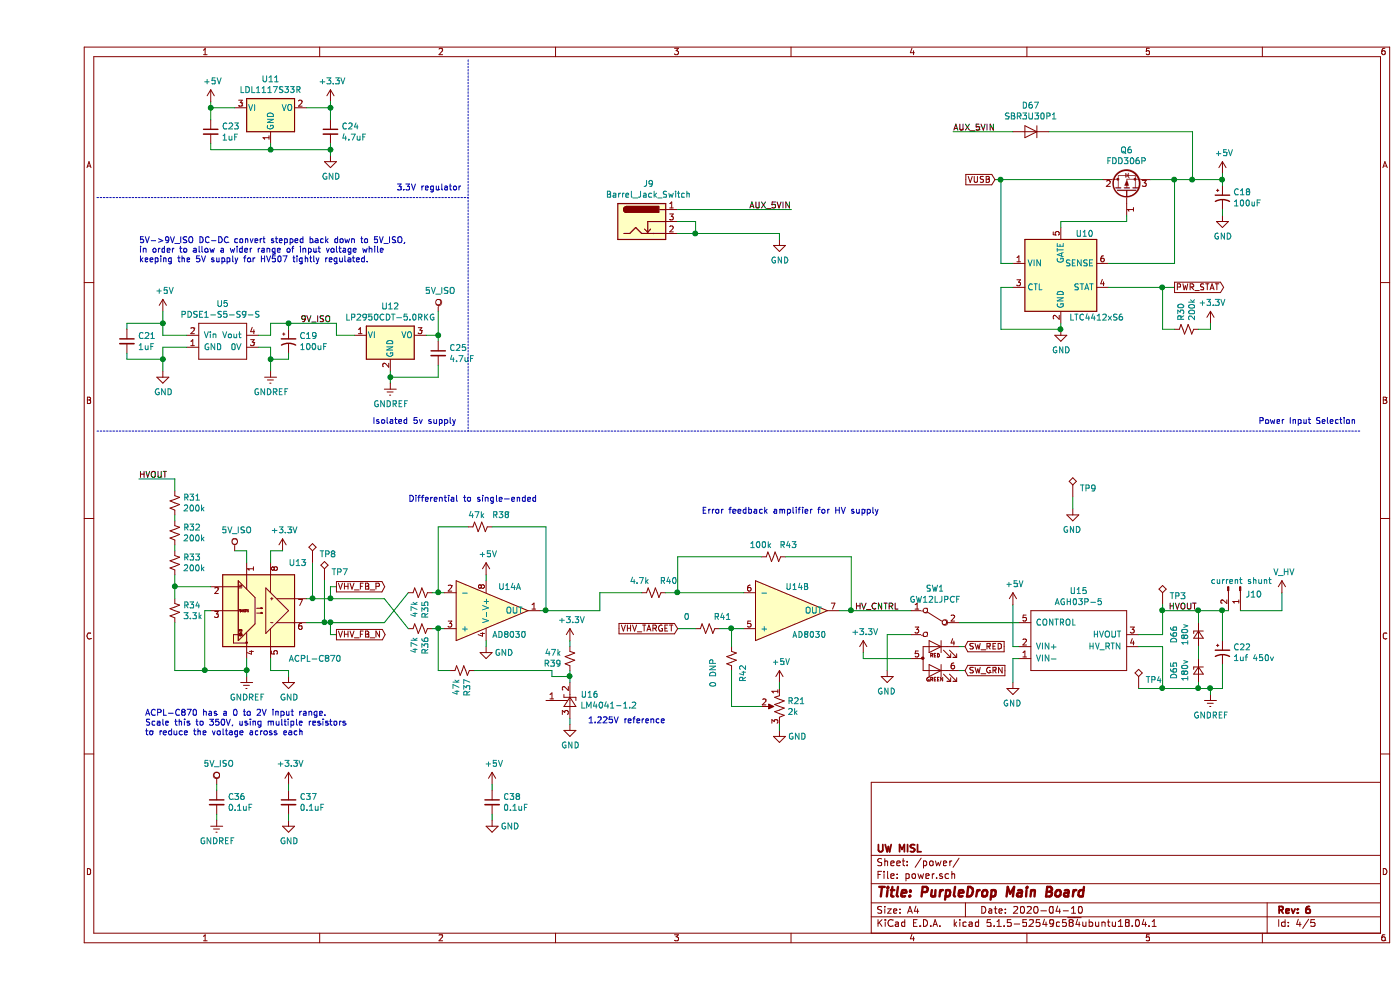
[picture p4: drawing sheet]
EESchema Schematic File Version 4
EELAYER 30 0
EELAYER END
$Descr A4 11693 8268
encoding utf-8
Sheet 4 5
Title "PurpleDrop Main Board"
Date "2020-04-10"
Rev "6"
Comp "UW MISL"
Comment1 ""
Comment2 ""
Comment3 ""
Comment4 ""
$EndDescr
$Comp
L Connector:Barrel_Jack_Switch J9
U 1 1
P 5050 1850
F 0 "J9" H 5107 2167 50  0000 C CNN
F 1 "Barrel_Jack_Switch" H 5107 2076 50  0000 C CNN
F 2 "Connect:BARREL_JACK" H 5100 1810 50  0001 C CNN
F 3 "~" H 5100 1810 50  0001 C CNN
F 4 "PJ-002AH " H 5050 1850 50  0001 C CNN "PN"
F 5 "CP-002AHPJTR-ND" H 5050 1850 50  0001 C CNN "Digikey PN"
	1    5050 1850
	1    0    0    -1  
$EndComp
Wire Wire Line
	5350 1950 5500 1950
Wire Wire Line
	5350 1850 5500 1850
Wire Wire Line
	5500 1850 5500 1950
Connection ~ 5500 1950
Wire Notes Line
	500  1650 3600 1650
Text Notes 3000 1600 0    50   ~ 0
3.3V regulator
$Comp
L Device:CP1_Small C18
U 1 1
P 9900 1650
F 0 "C18" H 9991 1696 50  0000 L CNN
F 1 "100uF" H 9991 1605 50  0000 L CNN
F 2 "Capacitor_SMD:CP_Elec_6.3x5.9" H 9900 1650 50  0001 C CNN
F 3 "~" H 9900 1650 50  0001 C CNN
F 4 "EEE-FT1V101AP" H 9900 1650 50  0001 C CNN "PN"
F 5 "PCE5016CT-ND" H 9900 1650 50  0001 C CNN "Digikey PN"
	1    9900 1650
	1    0    0    -1  
$EndComp
$Comp
L Device:D_Zener_Small D66
U 1 1
P 9700 5300
F 0 "D66" H 9700 5505 50  0000 C CNN
F 1 "180v" H 9700 5414 50  0000 C CNN
F 2 "Diode_SMD:D_SMB" V 9700 5300 50  0001 C CNN
F 3 "~" V 9700 5300 50  0001 C CNN
F 4 "1SMB5955BT3G" H 9700 5300 50  0001 C CNN "PN"
F 5 "1SMB5955BT3GOSCT-ND" H 9700 5300 50  0001 C CNN "Digikey PN"
	1    9700 5300
	0    -1   1    0   
$EndComp
$Comp
L Device:D_Zener_Small D65
U 1 1
P 9700 5600
F 0 "D65" H 9700 5805 50  0000 C CNN
F 1 "180v" H 9700 5714 50  0000 C CNN
F 2 "Diode_SMD:D_SMB" V 9700 5600 50  0001 C CNN
F 3 "~" V 9700 5600 50  0001 C CNN
F 4 "1SMB5955BT3G" H 9700 5600 50  0001 C CNN "PN"
F 5 "1SMB5955BT3GOSCT-ND" H 9700 5600 50  0001 C CNN "Digikey PN"
	1    9700 5600
	0    -1   1    0   
$EndComp
$Comp
L Device:R_POT_US R21
U 1 1
P 6200 5900
F 0 "R21" H 6133 5946 50  0000 R CNN
F 1 "2k" H 6133 5855 50  0000 R CNN
F 2 "Potentiometer_THT:Potentiometer_Bourns_3296W_Vertical" H 6200 5900 50  0001 C CNN
F 3 "~" H 6200 5900 50  0001 C CNN
F 4 "3296W-1-202LF" H 6200 5900 50  0001 C CNN "PN"
F 5 "3296W-202LF-ND" H 6200 5900 50  0001 C CNN "Digikey PN"
	1    6200 5900
	-1   0    0    -1  
$EndComp
Wire Notes Line
	3600 500  3600 3600
Wire Notes Line
	500  3600 11050 3600
$Comp
L Device:CP1_Small C22
U 1 1
P 9900 5450
F 0 "C22" H 9991 5496 50  0000 L CNN
F 1 "1uf 450v" H 9991 5405 50  0000 L CNN
F 2 "Capacitor_SMD:CP_Elec_8x10" H 9900 5450 50  0001 C CNN
F 3 "~" H 9900 5450 50  0001 C CNN
F 4 "UUX2G010MNL1GS " H 9900 5450 50  0001 C CNN "PN"
F 5 "493-9985-1-ND" H 9900 5450 50  0001 C CNN "Digikey PN"
	1    9900 5450
	1    0    0    -1  
$EndComp
Wire Wire Line
	9900 5350 9900 5100
Connection ~ 9900 5100
Wire Wire Line
	9900 5100 9950 5100
Wire Wire Line
	9900 5550 9900 5750
$Comp
L Connector:TestPoint_Alt TP3
U 1 1
P 9400 5050
F 0 "TP3" H 9458 5122 50  0000 L CNN
F 1 "TestPoint_Alt" H 9458 5077 50  0001 L CNN
F 2 "TestPoint:TestPoint_Keystone_5000-5004_Miniature" H 9600 5050 50  0001 C CNN
F 3 "~" H 9600 5050 50  0001 C CNN
	1    9400 5050
	1    0    0    -1  
$EndComp
$Comp
L Connector:Conn_01x02_Male J10
U 1 1
P 10050 4900
F 0 "J10" V 10112 4944 50  0000 L CNN
F 1 "current shunt" V 10000 4650 50  0000 L CNN
F 2 "Connector_PinHeader_2.54mm:PinHeader_1x02_P2.54mm_Vertical" H 10050 4900 50  0001 C CNN
F 3 "~" H 10050 4900 50  0001 C CNN
F 4 "P125-1102A0BS116A1" H 10050 4900 50  0001 C CNN "PN"
	1    10050 4900
	0    1    1    0   
$EndComp
Text Notes 2800 3550 0    50   ~ 0
Isolated 5v supply\n
$Comp
L power:GND #PWR073
U 1 1
P 8150 5700
F 0 "#PWR073" H 8150 5450 50  0001 C CNN
F 1 "GND" H 8155 5527 50  0000 C CNN
F 2 "" H 8150 5700 50  0001 C CNN
F 3 "" H 8150 5700 50  0001 C CNN
	1    8150 5700
	-1   0    0    -1  
$EndComp
$Comp
L power:+5V #PWR074
U 1 1
P 8150 5050
F 0 "#PWR074" H 8150 4900 50  0001 C CNN
F 1 "+5V" H 8165 5223 50  0000 C CNN
F 2 "" H 8150 5050 50  0001 C CNN
F 3 "" H 8150 5050 50  0001 C CNN
	1    8150 5050
	1    0    0    -1  
$EndComp
$Comp
L Isolator_Analog:ACPL-C870 U13
U 1 1
P 1850 5100
F 0 "U13" H 2100 5500 50  0000 L CNN
F 1 "ACPL-C870" H 2100 4700 50  0000 L CNN
F 2 "Package_SO:SSO-8_6.8x5.9mm_P1.27mm_Clearance8mm" H 2000 4750 50  0001 L CIN
F 3 "www.avagotech.com/docs/AV02-3563EN" H 1895 5105 50  0001 L CNN
F 4 "516-2578-5-ND" H 1850 5100 50  0001 C CNN "Digikey PN"
F 5 "ACPL-C870-000E" H 1850 5100 50  0001 C CNN "PN"
	1    1850 5100
	1    0    0    -1  
$EndComp
Wire Wire Line
	1450 5100 1400 5100
Wire Wire Line
	1400 5100 1400 5600
Wire Wire Line
	1400 5600 1750 5600
Wire Wire Line
	1750 5600 1750 5500
$Comp
L power:GNDREF #PWR036
U 1 1
P 1750 5650
F 0 "#PWR036" H 1750 5400 50  0001 C CNN
F 1 "GNDREF" H 1755 5477 50  0000 C CNN
F 2 "" H 1750 5650 50  0001 C CNN
F 3 "" H 1750 5650 50  0001 C CNN
	1    1750 5650
	1    0    0    -1  
$EndComp
Wire Wire Line
	1750 5650 1750 5600
Connection ~ 1750 5600
Wire Wire Line
	1950 5500 1950 5600
Wire Wire Line
	1950 5600 2100 5600
Wire Wire Line
	2100 5600 2100 5650
$Comp
L power:GND #PWR038
U 1 1
P 2100 5650
F 0 "#PWR038" H 2100 5400 50  0001 C CNN
F 1 "GND" H 2105 5477 50  0000 C CNN
F 2 "" H 2100 5650 50  0001 C CNN
F 3 "" H 2100 5650 50  0001 C CNN
	1    2100 5650
	1    0    0    -1  
$EndComp
$Comp
L Device:R_Small_US R33
U 1 1
P 1150 4700
F 0 "R33" H 1218 4746 50  0000 L CNN
F 1 "200k" H 1218 4655 50  0000 L CNN
F 2 "Resistor_SMD:R_0603_1608Metric" H 1150 4700 50  0001 C CNN
F 3 "~" H 1150 4700 50  0001 C CNN
F 4 "RES 200K OHM 0.1% 1/10W 0603 " H 1150 4700 50  0001 C CNN "Description"
F 5 "TNP200KAACT-ND " H 1150 4700 50  0001 C CNN "Digikey PN"
F 6 "TNPW0603200KBEEA" H 1150 4700 50  0001 C CNN "PN"
F 7 "RES 200K OHM 0.1% 1/10W 0603 " H 1150 4700 50  0001 C CNN "Part Description"
	1    1150 4700
	1    0    0    -1  
$EndComp
$Comp
L Device:R_Small_US R34
U 1 1
P 1150 5100
F 0 "R34" H 1218 5146 50  0000 L CNN
F 1 "3.3k" H 1218 5055 50  0000 L CNN
F 2 "Resistor_SMD:R_0603_1608Metric" H 1150 5100 50  0001 C CNN
F 3 "~" H 1150 5100 50  0001 C CNN
F 4 "RES SMD 3.3K OHM 0.1% 1/5W 0603" H 1150 5100 50  0001 C CNN "Description"
F 5 "P20029CT-ND " H 1150 5100 50  0001 C CNN "Digikey PN"
F 6 "ERJ-PB3B3301V" H 1150 5100 50  0001 C CNN "PN"
F 7 "RES SMD 3.3K OHM 0.1% 1/5W 0603" H 1150 5100 50  0001 C CNN "Part Description"
	1    1150 5100
	1    0    0    -1  
$EndComp
Wire Wire Line
	1150 4800 1150 4900
Wire Wire Line
	1150 4900 1450 4900
Wire Wire Line
	1150 5000 1150 4900
Connection ~ 1150 4900
Wire Wire Line
	1150 5200 1150 5600
Wire Wire Line
	1150 5600 1400 5600
Connection ~ 1400 5600
$Comp
L PurpleDrop:5V_ISO #PWR035
U 1 1
P 1650 4600
F 0 "#PWR035" H 1650 4450 50  0001 C CNN
F 1 "5V_ISO" H 1667 4773 50  0000 C CNN
F 2 "" H 1650 4600 50  0001 C CNN
F 3 "" H 1650 4600 50  0001 C CNN
	1    1650 4600
	1    0    0    -1  
$EndComp
Wire Wire Line
	1750 4600 1750 4700
Wire Wire Line
	1650 4600 1750 4600
$Comp
L power:+3.3V #PWR037
U 1 1
P 2050 4600
F 0 "#PWR037" H 2050 4450 50  0001 C CNN
F 1 "+3.3V" H 2065 4773 50  0000 C CNN
F 2 "" H 2050 4600 50  0001 C CNN
F 3 "" H 2050 4600 50  0001 C CNN
	1    2050 4600
	1    0    0    -1  
$EndComp
Wire Wire Line
	2050 4600 1950 4600
Wire Wire Line
	1950 4600 1950 4700
$Comp
L Device:CP1_Small C19
U 1 1
P 2100 2850
F 0 "C19" H 2191 2896 50  0000 L CNN
F 1 "100uF" H 2191 2805 50  0000 L CNN
F 2 "Capacitor_SMD:CP_Elec_6.3x5.9" H 2100 2850 50  0001 C CNN
F 3 "~" H 2100 2850 50  0001 C CNN
F 4 "EEE-FT1V101AP" H 2100 2850 50  0001 C CNN "PN"
F 5 "PCE5016CT-ND" H 2100 2850 50  0001 C CNN "Digikey PN"
	1    2100 2850
	1    0    0    -1  
$EndComp
$Comp
L power:GND #PWR023
U 1 1
P 1050 3100
F 0 "#PWR023" H 1050 2850 50  0001 C CNN
F 1 "GND" H 1055 2927 50  0000 C CNN
F 2 "" H 1050 3100 50  0001 C CNN
F 3 "" H 1050 3100 50  0001 C CNN
	1    1050 3100
	1    0    0    -1  
$EndComp
$Comp
L power:GNDREF #PWR026
U 1 1
P 1950 3100
F 0 "#PWR026" H 1950 2850 50  0001 C CNN
F 1 "GNDREF" H 1955 2927 50  0000 C CNN
F 2 "" H 1950 3100 50  0001 C CNN
F 3 "" H 1950 3100 50  0001 C CNN
	1    1950 3100
	1    0    0    -1  
$EndComp
$Comp
L power:+5V #PWR022
U 1 1
P 1050 2600
F 0 "#PWR022" H 1050 2450 50  0001 C CNN
F 1 "+5V" H 1065 2773 50  0000 C CNN
F 2 "" H 1050 2600 50  0001 C CNN
F 3 "" H 1050 2600 50  0001 C CNN
	1    1050 2600
	1    0    0    -1  
$EndComp
$Comp
L PurpleDrop:5V_ISO #PWR033
U 1 1
P 3350 2600
F 0 "#PWR033" H 3350 2450 50  0001 C CNN
F 1 "5V_ISO" H 3367 2773 50  0000 C CNN
F 2 "" H 3350 2600 50  0001 C CNN
F 3 "" H 3350 2600 50  0001 C CNN
	1    3350 2600
	1    0    0    -1  
$EndComp
Wire Wire Line
	1950 2900 1950 3000
Wire Wire Line
	2100 2750 2100 2700
Wire Wire Line
	2100 2700 1950 2700
Wire Wire Line
	1950 2700 1950 2800
Wire Wire Line
	2100 2950 2100 3000
Wire Wire Line
	2100 3000 1950 3000
Connection ~ 1950 3000
Wire Wire Line
	1950 3000 1950 3100
Wire Wire Line
	1050 2800 1050 2700
Wire Wire Line
	1050 2900 1050 3000
$Comp
L Device:C_Small C21
U 1 1
P 750 2850
F 0 "C21" H 842 2896 50  0000 L CNN
F 1 "1uF" H 842 2805 50  0000 L CNN
F 2 "Capacitor_SMD:C_0603_1608Metric" H 750 2850 50  0001 C CNN
F 3 "~" H 750 2850 50  0001 C CNN
F 4 "16V" H 750 2850 50  0001 C CNN "Description"
F 5 "CL10B105MO8NNWC" H 750 2850 50  0001 C CNN "PN"
F 6 "1276-6524-2-ND" H 750 2850 50  0001 C CNN "Digikey PN"
F 7 "16V" H 750 2850 50  0001 C CNN "Part Description"
	1    750  2850
	1    0    0    -1  
$EndComp
Wire Wire Line
	750  2750 750  2700
Wire Wire Line
	750  2700 1050 2700
Connection ~ 1050 2700
Wire Wire Line
	1050 2700 1050 2600
Wire Wire Line
	750  2950 750  3000
Wire Wire Line
	750  3000 1050 3000
Connection ~ 1050 3000
Wire Wire Line
	1050 3000 1050 3100
$Comp
L PurpleDrop:PDSE1-S U5
U 1 1
P 1550 2850
F 0 "U5" H 1550 3165 50  0000 C CNN
F 1 "PDSE1-S5-S9-S " H 1550 3074 50  0000 C CNN
F 2 "PD_footprint:PDSE1-S" H 1550 2850 50  0001 C CNN
F 3 "" H 1550 2850 50  0001 C CNN
F 4 "PDSE1-S5-S9-S " H 1550 2850 50  0001 C CNN "PN"
F 5 " 102-6292-ND " H 1550 2850 50  0001 C CNN "Digikey PN"
	1    1550 2850
	1    0    0    -1  
$EndComp
Wire Wire Line
	1050 2800 1250 2800
Wire Wire Line
	1050 2900 1250 2900
$Comp
L Regulator_Linear:LP2950-5.0_TO252 U12
U 1 1
P 2950 2800
F 0 "U12" H 2950 3042 50  0000 C CNN
F 1 "LP2950CDT-5.0RKG" H 2950 2951 50  0000 C CNN
F 2 "Package_TO_SOT_SMD:TO-252-2" H 2950 3025 50  0001 C CIN
F 3 "http://www.ti.com/lit/ds/symlink/lp2950-n.pdf" H 2950 2750 50  0001 C CNN
F 4 "LP2950CDT-5.0RKGOSCT-ND " H 2950 2800 50  0001 C CNN "Digikey PN"
F 5 "LP2950CDT-5.0RKG" H 2950 2800 50  0001 C CNN "PN"
	1    2950 2800
	1    0    0    -1  
$EndComp
Wire Wire Line
	1950 2800 1850 2800
Wire Wire Line
	1850 2900 1950 2900
Wire Wire Line
	2650 2800 2500 2800
Wire Wire Line
	2500 2800 2500 2700
Wire Wire Line
	2500 2700 2100 2700
Connection ~ 2100 2700
$Comp
L power:GNDREF #PWR030
U 1 1
P 2950 3200
F 0 "#PWR030" H 2950 2950 50  0001 C CNN
F 1 "GNDREF" H 2955 3027 50  0000 C CNN
F 2 "" H 2950 3200 50  0001 C CNN
F 3 "" H 2950 3200 50  0001 C CNN
	1    2950 3200
	1    0    0    -1  
$EndComp
Wire Wire Line
	3350 2600 3350 2800
Wire Wire Line
	3350 2800 3250 2800
$Comp
L Device:C_Small C25
U 1 1
P 3350 2950
F 0 "C25" H 3442 2996 50  0000 L CNN
F 1 "4.7uF" H 3442 2905 50  0000 L CNN
F 2 "Capacitor_SMD:C_0603_1608Metric" H 3350 2950 50  0001 C CNN
F 3 "~" H 3350 2950 50  0001 C CNN
F 4 "GRM188R61C475KAAJD" H 3350 2950 50  0001 C CNN "PN"
F 5 "16V" H 3350 2950 50  0001 C CNN "Voltage Rating"
F 6 "16V" H 3350 2950 50  0001 C CNN "Description"
F 7 "490-10481-1-ND " H 3350 2950 50  0001 C CNN "Digikey PN"
	1    3350 2950
	1    0    0    -1  
$EndComp
Wire Wire Line
	2950 3100 2950 3150
Wire Wire Line
	2950 3150 3350 3150
Wire Wire Line
	3350 3150 3350 3050
Connection ~ 2950 3150
Wire Wire Line
	2950 3150 2950 3200
Wire Wire Line
	3350 2850 3350 2800
Connection ~ 3350 2800
$Comp
L PurpleDrop:AD8030_MULTIUNIT U14
U 1 1
P 3750 5100
F 0 "U14" H 3850 5300 50  0000 L CNN
F 1 "AD8030" H 3800 4900 50  0000 L CNN
F 2 "Package_SO:SOIC-8_3.9x4.9mm_P1.27mm" H 3750 5100 50  0001 C CNN
F 3 "" H 3750 5100 50  0001 C CNN
F 4 "AD8030ARZ" H 3750 5100 50  0001 C CNN "PN"
F 5 "AD8030ARZ-ND " H 3750 5100 50  0001 C CNN "Digikey PN"
	1    3750 5100
	1    0    0    -1  
$EndComp
$Comp
L PurpleDrop:AD8030_MULTIUNIT U14
U 2 1
P 6250 5100
F 0 "U14" H 6350 5300 50  0000 C CNN
F 1 "AD8030" H 6450 4900 50  0000 C CNN
F 2 "Package_SO:SOIC-8_3.9x4.9mm_P1.27mm" H 6250 5100 50  0001 C CNN
F 3 "" H 6250 5100 50  0001 C CNN
F 4 "AD8030ARZ" H 6250 5100 50  0001 C CNN "PN"
F 5 "AD8030ARZ-ND " H 6250 5100 50  0001 C CNN "Digikey PN"
	2    6250 5100
	1    0    0    -1  
$EndComp
$Comp
L Device:R_Small_US R35
U 1 1
P 3200 4950
F 0 "R35" H 3268 4996 50  0000 L CNN
F 1 "47k" H 3268 4905 50  0000 L CNN
F 2 "Resistor_SMD:R_0603_1608Metric" H 3200 4950 50  0001 C CNN
F 3 "~" H 3200 4950 50  0001 C CNN
F 4 "RES SMD 47K OHM 0.1% 1/10W 0603 " H 3200 4950 50  0001 C CNN "Description"
F 5 "P47KDBCT-ND " H 3200 4950 50  0001 C CNN "Digikey PN"
F 6 "ERA-3AEB473V" H 3200 4950 50  0001 C CNN "PN"
F 7 "RES SMD 47K OHM 0.1% 1/10W 0603 " H 3200 4950 50  0001 C CNN "Part Description"
	1    3200 4950
	0    1    1    0   
$EndComp
$Comp
L Device:R_Small_US R36
U 1 1
P 3200 5250
F 0 "R36" H 3268 5296 50  0000 L CNN
F 1 "47k" H 3268 5205 50  0000 L CNN
F 2 "Resistor_SMD:R_0603_1608Metric" H 3200 5250 50  0001 C CNN
F 3 "~" H 3200 5250 50  0001 C CNN
F 4 "RES SMD 47K OHM 0.1% 1/10W 0603 " H 3200 5250 50  0001 C CNN "Description"
F 5 "P47KDBCT-ND " H 3200 5250 50  0001 C CNN "Digikey PN"
F 6 "ERA-3AEB473V" H 3200 5250 50  0001 C CNN "PN"
F 7 "RES SMD 47K OHM 0.1% 1/10W 0603 " H 3200 5250 50  0001 C CNN "Part Description"
	1    3200 5250
	0    1    1    0   
$EndComp
$Comp
L Device:R_Small_US R39
U 1 1
P 4450 5500
F 0 "R39" H 4518 5546 50  0000 L CNN
F 1 "47k" H 4518 5455 50  0000 L CNN
F 2 "Resistor_SMD:R_0603_1608Metric" H 4450 5500 50  0001 C CNN
F 3 "~" H 4450 5500 50  0001 C CNN
F 4 "RES SMD 47K OHM 0.1% 1/10W 0603 " H 4450 5500 50  0001 C CNN "Description"
F 5 "P47KDBCT-ND " H 4450 5500 50  0001 C CNN "Digikey PN"
F 6 "ERA-3AEB473V" H 4450 5500 50  0001 C CNN "PN"
F 7 "RES SMD 47K OHM 0.1% 1/10W 0603 " H 4450 5500 50  0001 C CNN "Part Description"
	1    4450 5500
	-1   0    0    1   
$EndComp
$Comp
L Device:R_Small_US R37
U 1 1
P 3550 5600
F 0 "R37" H 3618 5646 50  0000 L CNN
F 1 "47k" H 3618 5555 50  0000 L CNN
F 2 "Resistor_SMD:R_0603_1608Metric" H 3550 5600 50  0001 C CNN
F 3 "~" H 3550 5600 50  0001 C CNN
F 4 "RES SMD 47K OHM 0.1% 1/10W 0603 " H 3550 5600 50  0001 C CNN "Description"
F 5 "P47KDBCT-ND " H 3550 5600 50  0001 C CNN "Digikey PN"
F 6 "ERA-3AEB473V" H 3550 5600 50  0001 C CNN "PN"
F 7 "RES SMD 47K OHM 0.1% 1/10W 0603 " H 3550 5600 50  0001 C CNN "Part Description"
	1    3550 5600
	0    1    1    0   
$EndComp
$Comp
L Device:R_Small_US R38
U 1 1
P 3700 4400
F 0 "R38" V 3600 4500 50  0000 L CNN
F 1 "47k" V 3600 4300 50  0000 L CNN
F 2 "Resistor_SMD:R_0603_1608Metric" H 3700 4400 50  0001 C CNN
F 3 "~" H 3700 4400 50  0001 C CNN
F 4 "RES SMD 47K OHM 0.1% 1/10W 0603 " H 3700 4400 50  0001 C CNN "Description"
F 5 "P47KDBCT-ND " H 3700 4400 50  0001 C CNN "Digikey PN"
F 6 "ERA-3AEB473V" H 3700 4400 50  0001 C CNN "PN"
F 7 "RES SMD 47K OHM 0.1% 1/10W 0603 " H 3700 4400 50  0001 C CNN "Part Description"
	1    3700 4400
	0    1    1    0   
$EndComp
$Comp
L Device:R_Small_US R40
U 1 1
P 5150 4950
F 0 "R40" V 5050 5000 50  0000 L CNN
F 1 "4.7k" V 5050 4750 50  0000 L CNN
F 2 "Resistor_SMD:R_0603_1608Metric" H 5150 4950 50  0001 C CNN
F 3 "~" H 5150 4950 50  0001 C CNN
F 4 "RES SMD 4.7K OHM 0.1% 1/10W 0603" H 5150 4950 50  0001 C CNN "Description"
F 5 "P4.7KDBCT-ND " H 5150 4950 50  0001 C CNN "Digikey PN"
F 6 "ERA-3AEB472V" H 5150 4950 50  0001 C CNN "PN"
F 7 "RES SMD 4.7K OHM 0.1% 1/10W 0603" H 5150 4950 50  0001 C CNN "Part Description"
	1    5150 4950
	0    1    1    0   
$EndComp
$Comp
L Device:R_Small_US R43
U 1 1
P 6150 4650
F 0 "R43" V 6050 4700 50  0000 L CNN
F 1 "100k" V 6050 4450 50  0000 L CNN
F 2 "Resistor_SMD:R_0603_1608Metric" H 6150 4650 50  0001 C CNN
F 3 "~" H 6150 4650 50  0001 C CNN
F 4 "RES SMD 100K OHM 1% 1/5W 0603" H 6150 4650 50  0001 C CNN "Description"
F 5 "P16019CT-ND " H 6150 4650 50  0001 C CNN "Digikey PN"
F 6 "ERJ-P03F1003V" H 6150 4650 50  0001 C CNN "PN"
F 7 "RES SMD 100K OHM 1% 1/5W 0603" H 6150 4650 50  0001 C CNN "Part Description"
	1    6150 4650
	0    1    1    0   
$EndComp
Text GLabel 5350 5250 0    50   Input ~ 0
VHV_TARGET
$Comp
L power:+5V #PWR039
U 1 1
P 3750 4800
F 0 "#PWR039" H 3750 4650 50  0001 C CNN
F 1 "+5V" H 3765 4973 50  0000 C CNN
F 2 "" H 3750 4800 50  0001 C CNN
F 3 "" H 3750 4800 50  0001 C CNN
	1    3750 4800
	1    0    0    -1  
$EndComp
Wire Wire Line
	2900 5200 3100 4950
Wire Wire Line
	2900 5000 3100 5250
Wire Wire Line
	3300 4950 3350 4950
Wire Wire Line
	3350 4950 3350 4400
Wire Wire Line
	3350 4400 3600 4400
Connection ~ 3350 4950
Wire Wire Line
	3350 4950 3400 4950
Wire Wire Line
	3800 4400 4250 4400
Wire Wire Line
	4250 4400 4250 5100
Wire Wire Line
	4250 5100 4200 5100
$Comp
L power:GND #PWR040
U 1 1
P 3750 5400
F 0 "#PWR040" H 3750 5150 50  0001 C CNN
F 1 "GND" H 3900 5350 50  0000 C CNN
F 2 "" H 3750 5400 50  0001 C CNN
F 3 "" H 3750 5400 50  0001 C CNN
	1    3750 5400
	1    0    0    -1  
$EndComp
Wire Wire Line
	3750 5400 3750 5350
Wire Wire Line
	3300 5250 3350 5250
Connection ~ 3350 5250
Wire Wire Line
	3350 5250 3400 5250
$Comp
L power:GND #PWR067
U 1 1
P 4450 6050
F 0 "#PWR067" H 4450 5800 50  0001 C CNN
F 1 "GND" H 4455 5877 50  0000 C CNN
F 2 "" H 4450 6050 50  0001 C CNN
F 3 "" H 4450 6050 50  0001 C CNN
	1    4450 6050
	1    0    0    -1  
$EndComp
$Comp
L power:+3.3V #PWR065
U 1 1
P 4450 5350
F 0 "#PWR065" H 4450 5200 50  0001 C CNN
F 1 "+3.3V" H 4465 5523 50  0000 C CNN
F 2 "" H 4450 5350 50  0001 C CNN
F 3 "" H 4450 5350 50  0001 C CNN
	1    4450 5350
	1    0    0    -1  
$EndComp
Wire Wire Line
	4250 5100 4700 5100
Wire Wire Line
	4700 5100 4700 4950
Wire Wire Line
	4700 4950 5050 4950
Connection ~ 4250 5100
Wire Wire Line
	5250 4950 5350 4950
Wire Wire Line
	5350 5250 5500 5250
Wire Wire Line
	5350 4950 5350 4650
Connection ~ 5350 4950
Wire Wire Line
	6250 4650 6800 4650
Wire Wire Line
	6800 4650 6800 5100
Wire Wire Line
	6800 5100 6700 5100
Connection ~ 6800 5100
Text Label 7200 5100 2    50   ~ 0
HV_CNTRL
Wire Wire Line
	8150 5050 8150 5400
Wire Wire Line
	8150 5400 8200 5400
$Comp
L power:GNDREF #PWR068
U 1 1
P 9800 5800
F 0 "#PWR068" H 9800 5550 50  0001 C CNN
F 1 "GNDREF" H 9805 5627 50  0000 C CNN
F 2 "" H 9800 5800 50  0001 C CNN
F 3 "" H 9800 5800 50  0001 C CNN
	1    9800 5800
	1    0    0    -1  
$EndComp
Wire Wire Line
	9200 5300 9400 5300
Wire Wire Line
	9400 5300 9400 5100
Wire Wire Line
	9400 5100 9700 5100
Wire Wire Line
	9700 5200 9700 5100
Connection ~ 9700 5100
Wire Wire Line
	9700 5100 9900 5100
Wire Wire Line
	9400 5400 9400 5750
Wire Wire Line
	9400 5750 9700 5750
Wire Wire Line
	9700 5700 9700 5750
Connection ~ 9700 5750
Wire Wire Line
	9700 5750 9800 5750
Wire Wire Line
	9800 5750 9900 5750
Connection ~ 9800 5750
Wire Wire Line
	9800 5750 9800 5800
$Comp
L PurpleDrop:V_HV #PWR069
U 1 1
P 10400 4950
F 0 "#PWR069" H 10400 4800 50  0001 C CNN
F 1 "V_HV" H 10415 5123 50  0000 C CNN
F 2 "" H 10400 4950 50  0001 C CNN
F 3 "" H 10400 4950 50  0001 C CNN
	1    10400 4950
	1    0    0    -1  
$EndComp
Wire Wire Line
	9700 5400 9700 5500
Wire Wire Line
	9200 5400 9400 5400
$Comp
L Reference_Voltage:LM4041LP-ADJ U16
U 1 1
P 4450 5850
F 0 "U16" V 4496 5762 50  0000 R CNN
F 1 "LM4041-1.2" V 4405 5762 50  0000 R CNN
F 2 "Package_TO_SOT_SMD:SOT-23" H 4450 5650 50  0001 C CIN
F 3 "http://www.ti.com/lit/ds/symlink/lm4041-n.pdf" H 4550 6000 50  0001 C CIN
F 4 "LM4041EEM3-1.2" V 4450 5850 50  0001 C CNN "PN"
F 5 "LM4041EEM3-1.2/NOPBCT-ND " H 4450 5850 50  0001 C CNN "Digikey PN"
	1    4450 5850
	0    -1   -1   0   
$EndComp
Wire Wire Line
	3350 5600 3450 5600
Wire Wire Line
	3350 5250 3350 5600
Wire Wire Line
	3650 5600 4300 5600
Wire Wire Line
	4300 5600 4300 5650
Wire Wire Line
	4300 5650 4450 5650
Wire Wire Line
	4450 5650 4450 5600
Wire Wire Line
	4450 5650 4450 5700
Connection ~ 4450 5650
Wire Wire Line
	4450 5400 4450 5350
Wire Wire Line
	4450 6000 4450 6050
Text Notes 4600 6050 0    50   ~ 0
1.225V reference\n
$Comp
L Device:R_Small_US R41
U 1 1
P 5600 5250
F 0 "R41" V 5500 5300 50  0000 L CNN
F 1 "0" V 5500 5050 50  0000 L CNN
F 2 "Resistor_SMD:R_0603_1608Metric" H 5600 5250 50  0001 C CNN
F 3 "~" H 5600 5250 50  0001 C CNN
F 4 "RC0603JR-070RL" H 5600 5250 50  0001 C CNN "PN"
F 5 "311-0.0GRCT-ND" H 5600 5250 50  0001 C CNN "Digikey PN"
	1    5600 5250
	0    1    1    0   
$EndComp
$Comp
L power:+5V #PWR070
U 1 1
P 6200 5700
F 0 "#PWR070" H 6200 5550 50  0001 C CNN
F 1 "+5V" H 6215 5873 50  0000 C CNN
F 2 "" H 6200 5700 50  0001 C CNN
F 3 "" H 6200 5700 50  0001 C CNN
	1    6200 5700
	1    0    0    -1  
$EndComp
$Comp
L power:GND #PWR071
U 1 1
P 6200 6100
F 0 "#PWR071" H 6200 5850 50  0001 C CNN
F 1 "GND" H 6350 6050 50  0000 C CNN
F 2 "" H 6200 6100 50  0001 C CNN
F 3 "" H 6200 6100 50  0001 C CNN
	1    6200 6100
	1    0    0    -1  
$EndComp
$Comp
L Device:R_Small_US R42
U 1 1
P 5800 5500
F 0 "R42" V 5700 5550 50  0000 L CNN
F 1 "0 DNP" V 5950 5500 50  0000 L CNN
F 2 "Resistor_SMD:R_0603_1608Metric" H 5800 5500 50  0001 C CNN
F 3 "~" H 5800 5500 50  0001 C CNN
	1    5800 5500
	-1   0    0    1   
$EndComp
Wire Wire Line
	5800 5600 5800 5900
Wire Wire Line
	5800 5900 6050 5900
Wire Wire Line
	5800 5400 5800 5250
Wire Wire Line
	5800 5250 5900 5250
Wire Wire Line
	5800 5250 5700 5250
Connection ~ 5800 5250
Wire Wire Line
	5350 4950 5900 4950
Wire Wire Line
	5350 4650 6050 4650
Wire Wire Line
	6200 5750 6200 5700
Wire Wire Line
	6200 6050 6200 6100
Text GLabel 2500 4900 2    50   Output ~ 0
VHV_FB_P
Text GLabel 2500 5300 2    50   Output ~ 0
VHV_FB_N
Wire Wire Line
	2250 5200 2400 5200
Wire Wire Line
	2250 5000 2300 5000
Wire Wire Line
	2500 4900 2450 4900
Wire Wire Line
	2450 4900 2450 5000
Connection ~ 2450 5000
Wire Wire Line
	2450 5000 2900 5000
Wire Wire Line
	2500 5300 2450 5300
Wire Wire Line
	2450 5300 2450 5200
Connection ~ 2450 5200
Wire Wire Line
	2450 5200 2900 5200
$Comp
L Device:R_Small_US R31
U 1 1
P 1150 4200
F 0 "R31" H 1218 4246 50  0000 L CNN
F 1 "200k" H 1218 4155 50  0000 L CNN
F 2 "Resistor_SMD:R_0603_1608Metric" H 1150 4200 50  0001 C CNN
F 3 "~" H 1150 4200 50  0001 C CNN
F 4 "RES 200K OHM 0.1% 1/10W 0603 " H 1150 4200 50  0001 C CNN "Description"
F 5 "TNP200KAACT-ND " H 1150 4200 50  0001 C CNN "Digikey PN"
F 6 "TNPW0603200KBEEA" H 1150 4200 50  0001 C CNN "PN"
F 7 "RES 200K OHM 0.1% 1/10W 0603 " H 1150 4200 50  0001 C CNN "Part Description"
	1    1150 4200
	1    0    0    -1  
$EndComp
Wire Wire Line
	1150 4100 1150 4000
Wire Wire Line
	1150 4600 1150 4550
Wire Wire Line
	1150 4350 1150 4300
$Comp
L Device:R_Small_US R32
U 1 1
P 1150 4450
F 0 "R32" H 1218 4496 50  0000 L CNN
F 1 "200k" H 1218 4405 50  0000 L CNN
F 2 "Resistor_SMD:R_0603_1608Metric" H 1150 4450 50  0001 C CNN
F 3 "~" H 1150 4450 50  0001 C CNN
F 4 "RES 200K OHM 0.1% 1/10W 0603 " H 1150 4450 50  0001 C CNN "Description"
F 5 "TNP200KAACT-ND " H 1150 4450 50  0001 C CNN "Digikey PN"
F 6 "TNPW0603200KBEEA" H 1150 4450 50  0001 C CNN "PN"
F 7 "RES 200K OHM 0.1% 1/10W 0603 " H 1150 4450 50  0001 C CNN "Part Description"
	1    1150 4450
	1    0    0    -1  
$EndComp
Wire Wire Line
	3750 4800 3750 4850
Text Notes 3100 4200 0    50   ~ 0
Differential to single-ended
Text Notes 5550 4300 0    50   ~ 0
Error feedback amplifier for HV supply
Text Notes 900  6150 0    50   ~ 0
ACPL-C870 has a 0 to 2V input range. \nScale this to 350V, using multiple resistors\nto reduce the voltage across each
Text Label 6300 1750 2    50   ~ 0
AUX_5VIN
Text Label 2200 2700 0    50   ~ 0
9V_ISO
$Comp
L Power_Management:LTC4412xS6 U10
U 1 1
P 8550 2300
F 0 "U10" H 8750 2650 50  0000 C CNN
F 1 "LTC4412xS6" H 8850 1950 50  0000 C CNN
F 2 "Package_TO_SOT_SMD:TSOT-23-6" H 9200 1950 50  0001 C CNN
F 3 "https://www.analog.com/media/en/technical-documentation/data-sheets/4412fb.pdf" H 10650 2100 50  0001 C CNN
F 4 "LTC4412ES6" H 8550 2300 50  0001 C CNN "PN"
F 5 " LTC4412ES6#TRPBFCT-ND " H 8550 2300 50  0001 C CNN "Digikey PN"
	1    8550 2300
	1    0    0    -1  
$EndComp
Wire Wire Line
	5350 1750 6300 1750
Wire Wire Line
	5500 1950 6200 1950
Wire Wire Line
	6200 1950 6200 2000
$Comp
L power:GND #PWR072
U 1 1
P 6200 2000
F 0 "#PWR072" H 6200 1750 50  0001 C CNN
F 1 "GND" H 6205 1827 50  0000 C CNN
F 2 "" H 6200 2000 50  0001 C CNN
F 3 "" H 6200 2000 50  0001 C CNN
	1    6200 2000
	1    0    0    -1  
$EndComp
$Comp
L Device:D D67
U 1 1
P 8300 1100
F 0 "D67" H 8300 884 50  0000 C CNN
F 1 "SBR3U30P1" H 8300 975 50  0000 C CNN
F 2 "PD_footprint:SBR3U30P1_DIODE" H 8300 1100 50  0001 C CNN
F 3 "~" H 8300 1100 50  0001 C CNN
F 4 "SBR3U30P1" H 8300 1100 50  0001 C CNN "PN"
F 5 "SBR3U30P1DICT-ND" H 8300 1100 50  0001 C CNN "Digikey PN"
	1    8300 1100
	-1   0    0    1   
$EndComp
Text Label 7650 1100 0    50   ~ 0
AUX_5VIN
Wire Wire Line
	7650 1100 8150 1100
Wire Wire Line
	8450 1100 9650 1100
Wire Wire Line
	9650 1100 9650 1500
Wire Wire Line
	9300 1500 9500 1500
Wire Wire Line
	9650 1500 9900 1500
Wire Wire Line
	9900 1500 9900 1550
Connection ~ 9650 1500
Wire Wire Line
	8550 1900 8550 1850
Wire Wire Line
	9500 1500 9500 2200
Wire Wire Line
	9500 2200 8950 2200
Connection ~ 9500 1500
Wire Wire Line
	9500 1500 9650 1500
Wire Wire Line
	8150 2200 8050 2200
Wire Wire Line
	8050 2200 8050 1500
Wire Wire Line
	8050 1500 8900 1500
$Comp
L Device:R_Small_US R30
U 1 1
P 9600 2750
F 0 "R30" H 9668 2796 50  0000 L CNN
F 1 "200k" H 9668 2705 50  0000 L CNN
F 2 "Resistor_SMD:R_0603_1608Metric" H 9600 2750 50  0001 C CNN
F 3 "~" H 9600 2750 50  0001 C CNN
F 4 "RES 200K OHM 0.1% 1/10W 0603 " H 9600 2750 50  0001 C CNN "Description"
F 5 "TNP200KAACT-ND " H 9600 2750 50  0001 C CNN "Digikey PN"
F 6 "TNPW0603200KBEEA" H 9600 2750 50  0001 C CNN "PN"
F 7 "RES 200K OHM 0.1% 1/10W 0603 " H 9600 2750 50  0001 C CNN "Part Description"
	1    9600 2750
	0    -1   -1   0   
$EndComp
Wire Wire Line
	8950 2400 9400 2400
Wire Wire Line
	9400 2400 9400 2750
Wire Wire Line
	9400 2750 9500 2750
$Comp
L power:+3.3V #PWR029
U 1 1
P 9800 2700
F 0 "#PWR029" H 9800 2550 50  0001 C CNN
F 1 "+3.3V" H 9815 2873 50  0000 C CNN
F 2 "" H 9800 2700 50  0001 C CNN
F 3 "" H 9800 2700 50  0001 C CNN
	1    9800 2700
	1    0    0    -1  
$EndComp
Wire Wire Line
	9800 2700 9800 2750
Wire Wire Line
	9800 2750 9700 2750
Wire Wire Line
	9400 2400 9500 2400
Connection ~ 9400 2400
Text GLabel 9500 2400 2    50   Output ~ 0
PWR_STAT
$Comp
L power:GND #PWR032
U 1 1
P 9900 1800
F 0 "#PWR032" H 9900 1550 50  0001 C CNN
F 1 "GND" H 9905 1627 50  0000 C CNN
F 2 "" H 9900 1800 50  0001 C CNN
F 3 "" H 9900 1800 50  0001 C CNN
	1    9900 1800
	1    0    0    -1  
$EndComp
$Comp
L power:GND #PWR025
U 1 1
P 8550 2750
F 0 "#PWR025" H 8550 2500 50  0001 C CNN
F 1 "GND" H 8555 2577 50  0000 C CNN
F 2 "" H 8550 2750 50  0001 C CNN
F 3 "" H 8550 2750 50  0001 C CNN
	1    8550 2750
	1    0    0    -1  
$EndComp
Wire Wire Line
	8550 2750 8550 2700
Wire Wire Line
	9900 1800 9900 1750
Wire Wire Line
	8150 2400 8050 2400
Wire Wire Line
	8050 2400 8050 2750
Wire Wire Line
	8050 2750 8550 2750
Connection ~ 8550 2750
$Comp
L Device:Q_PMOS_GDS Q6
U 1 1
P 9100 1600
F 0 "Q6" V 9442 1600 50  0000 C CNN
F 1 "FDD306P" V 9351 1600 50  0000 C CNN
F 2 "Package_TO_SOT_SMD:TO-252-2" H 9300 1700 50  0001 C CNN
F 3 "~" H 9100 1600 50  0001 C CNN
F 4 "FDD306P" V 9100 1600 50  0001 C CNN "PN"
F 5 "FDD306PCT-ND" H 9100 1600 50  0001 C CNN "Digikey PN"
	1    9100 1600
	0    -1   -1   0   
$EndComp
Wire Wire Line
	9100 1800 9100 1850
Wire Wire Line
	9100 1850 8550 1850
Text GLabel 8000 1500 0    50   Input ~ 0
VUSB
Wire Wire Line
	8000 1500 8050 1500
Connection ~ 8050 1500
$Comp
L Regulator_Linear:LD1117S33TR_SOT223 U11
U 1 1
P 1950 900
F 0 "U11" H 1950 1142 50  0000 C CNN
F 1 "LDL1117S33R" H 1950 1051 50  0000 C CNN
F 2 "Package_TO_SOT_SMD:SOT-223-3_TabPin2" H 1950 1100 50  0001 C CNN
F 3 "http://www.st.com/st-web-ui/static/active/en/resource/technical/document/datasheet/CD00000544.pdf" H 2050 650 50  0001 C CNN
F 4 "LDL1117S33R" H 1950 900 50  0001 C CNN "PN"
F 5 " 497-17239-1-ND" H 1950 900 50  0001 C CNN "Digikey PN"
	1    1950 900 
	1    0    0    -1  
$EndComp
$Comp
L power:+5V #PWR031
U 1 1
P 9900 1450
F 0 "#PWR031" H 9900 1300 50  0001 C CNN
F 1 "+5V" H 9915 1623 50  0000 C CNN
F 2 "" H 9900 1450 50  0001 C CNN
F 3 "" H 9900 1450 50  0001 C CNN
	1    9900 1450
	1    0    0    -1  
$EndComp
Wire Wire Line
	9900 1500 9900 1450
Connection ~ 9900 1500
$Comp
L Device:C_Small C23
U 1 1
P 1450 1100
F 0 "C23" H 1542 1146 50  0000 L CNN
F 1 "1uF" H 1542 1055 50  0000 L CNN
F 2 "Capacitor_SMD:C_0603_1608Metric" H 1450 1100 50  0001 C CNN
F 3 "~" H 1450 1100 50  0001 C CNN
F 4 "16V" H 1450 1100 50  0001 C CNN "Description"
F 5 "CL10B105MO8NNWC" H 1450 1100 50  0001 C CNN "PN"
F 6 "1276-6524-2-ND" H 1450 1100 50  0001 C CNN "Digikey PN"
F 7 "16V" H 1450 1100 50  0001 C CNN "Part Description"
	1    1450 1100
	1    0    0    -1  
$EndComp
$Comp
L Device:C_Small C24
U 1 1
P 2450 1100
F 0 "C24" H 2542 1146 50  0000 L CNN
F 1 "4.7uF" H 2542 1055 50  0000 L CNN
F 2 "Capacitor_SMD:C_0603_1608Metric" H 2450 1100 50  0001 C CNN
F 3 "~" H 2450 1100 50  0001 C CNN
F 4 "16V" H 2450 1100 50  0001 C CNN "Description"
F 5 "GRM188R61C475KAAJD" H 2450 1100 50  0001 C CNN "PN"
F 6 "490-10481-1-ND " H 2450 1100 50  0001 C CNN "Digikey PN"
	1    2450 1100
	1    0    0    -1  
$EndComp
$Comp
L power:GND #PWR028
U 1 1
P 2450 1300
F 0 "#PWR028" H 2450 1050 50  0001 C CNN
F 1 "GND" H 2455 1127 50  0000 C CNN
F 2 "" H 2450 1300 50  0001 C CNN
F 3 "" H 2450 1300 50  0001 C CNN
	1    2450 1300
	1    0    0    -1  
$EndComp
Wire Wire Line
	2450 1200 2450 1250
Wire Wire Line
	2450 1250 1950 1250
Wire Wire Line
	1450 1250 1450 1200
Connection ~ 2450 1250
Wire Wire Line
	2450 1250 2450 1300
Wire Wire Line
	1950 1200 1950 1250
Connection ~ 1950 1250
Wire Wire Line
	1950 1250 1450 1250
Wire Wire Line
	1450 1000 1450 900 
Wire Wire Line
	1450 900  1650 900 
Wire Wire Line
	2450 900  2450 1000
Wire Wire Line
	2250 900  2450 900 
$Comp
L power:+5V #PWR024
U 1 1
P 1450 850
F 0 "#PWR024" H 1450 700 50  0001 C CNN
F 1 "+5V" H 1465 1023 50  0000 C CNN
F 2 "" H 1450 850 50  0001 C CNN
F 3 "" H 1450 850 50  0001 C CNN
	1    1450 850 
	1    0    0    -1  
$EndComp
$Comp
L power:+3.3V #PWR027
U 1 1
P 2450 850
F 0 "#PWR027" H 2450 700 50  0001 C CNN
F 1 "+3.3V" H 2465 1023 50  0000 C CNN
F 2 "" H 2450 850 50  0001 C CNN
F 3 "" H 2450 850 50  0001 C CNN
	1    2450 850 
	1    0    0    -1  
$EndComp
Wire Wire Line
	2450 850  2450 900 
Connection ~ 2450 900 
Wire Wire Line
	1450 850  1450 900 
Connection ~ 1450 900 
$Comp
L Connector:TestPoint_Alt TP7
U 1 1
P 2400 4850
F 0 "TP7" H 2458 4922 50  0000 L CNN
F 1 "TestPoint_Alt" H 2458 4877 50  0001 L CNN
F 2 "TestPoint:TestPoint_Keystone_5000-5004_Miniature" H 2600 4850 50  0001 C CNN
F 3 "~" H 2600 4850 50  0001 C CNN
	1    2400 4850
	1    0    0    -1  
$EndComp
$Comp
L Connector:TestPoint_Alt TP8
U 1 1
P 2300 4700
F 0 "TP8" H 2358 4772 50  0000 L CNN
F 1 "TestPoint_Alt" H 2358 4727 50  0001 L CNN
F 2 "TestPoint:TestPoint_Keystone_5000-5004_Miniature" H 2500 4700 50  0001 C CNN
F 3 "~" H 2500 4700 50  0001 C CNN
	1    2300 4700
	1    0    0    -1  
$EndComp
Wire Wire Line
	2300 4700 2300 5000
Connection ~ 2300 5000
Wire Wire Line
	2300 5000 2450 5000
Wire Wire Line
	2400 4850 2400 5200
Connection ~ 2400 5200
Wire Wire Line
	2400 5200 2450 5200
Wire Wire Line
	9400 5050 9400 5100
Connection ~ 9400 5100
Connection ~ 9400 5750
Wire Wire Line
	9200 5750 9400 5750
$Comp
L Connector:TestPoint_Alt TP4
U 1 1
P 9200 5750
F 0 "TP4" H 9258 5822 50  0000 L CNN
F 1 "TestPoint_Alt" H 9258 5777 50  0001 L CNN
F 2 "TestPoint:TestPoint_Keystone_5000-5004_Miniature" H 9400 5750 50  0001 C CNN
F 3 "~" H 9400 5750 50  0001 C CNN
	1    9200 5750
	1    0    0    -1  
$EndComp
$Comp
L PurpleDrop:AGH03P-5 U15
U 1 1
P 8700 5350
F 0 "U15" H 8700 5765 50  0000 C CNN
F 1 "AGH03P-5" H 8700 5674 50  0000 C CNN
F 2 "PD_footprint:AGH03P" H 8350 4900 50  0001 C CNN
F 3 "" H 8350 4900 50  0001 C CNN
F 4 " 1470-3220-ND " H 8700 5350 50  0001 C CNN "Digikey PN"
F 5 "AGH03P-5" H 8700 5350 50  0001 C CNN "PN"
	1    8700 5350
	1    0    0    -1  
$EndComp
Wire Wire Line
	10050 5100 10400 5100
Wire Wire Line
	10400 5100 10400 4950
Text Notes 10200 3550 0    49   ~ 0
Power Input Selection
Wire Wire Line
	6800 5100 7300 5100
Text Label 9450 5100 0    49   ~ 0
HVOUT
Text Label 850  4000 0    49   ~ 0
HVOUT
Wire Wire Line
	850  4000 1150 4000
$Comp
L Device:C_Small C36
U 1 1
P 1500 6700
F 0 "C36" H 1592 6746 50  0000 L CNN
F 1 "0.1uF" H 1592 6655 50  0000 L CNN
F 2 "Capacitor_SMD:C_0603_1608Metric" H 1500 6700 50  0001 C CNN
F 3 "~" H 1500 6700 50  0001 C CNN
F 4 "16V" H 1500 6700 50  0001 C CNN "Description"
F 5 "CC0603KRX7R7BB104" H 1500 6700 50  0001 C CNN "PN"
F 6 "311-1088-2-ND " H 1500 6700 50  0001 C CNN "Digikey PN"
F 7 "16V" H 1500 6700 50  0001 C CNN "Part Description"
	1    1500 6700
	1    0    0    -1  
$EndComp
$Comp
L Device:C_Small C37
U 1 1
P 2100 6700
F 0 "C37" H 2192 6746 50  0000 L CNN
F 1 "0.1uF" H 2192 6655 50  0000 L CNN
F 2 "Capacitor_SMD:C_0603_1608Metric" H 2100 6700 50  0001 C CNN
F 3 "~" H 2100 6700 50  0001 C CNN
F 4 "16V" H 2100 6700 50  0001 C CNN "Description"
F 5 "CC0603KRX7R7BB104" H 2100 6700 50  0001 C CNN "PN"
F 6 "311-1088-2-ND " H 2100 6700 50  0001 C CNN "Digikey PN"
F 7 "16V" H 2100 6700 50  0001 C CNN "Part Description"
	1    2100 6700
	1    0    0    -1  
$EndComp
$Comp
L PurpleDrop:5V_ISO #PWR034
U 1 1
P 1500 6550
F 0 "#PWR034" H 1500 6400 50  0001 C CNN
F 1 "5V_ISO" H 1517 6723 50  0000 C CNN
F 2 "" H 1500 6550 50  0001 C CNN
F 3 "" H 1500 6550 50  0001 C CNN
	1    1500 6550
	1    0    0    -1  
$EndComp
$Comp
L power:+3.3V #PWR099
U 1 1
P 2100 6550
F 0 "#PWR099" H 2100 6400 50  0001 C CNN
F 1 "+3.3V" H 2115 6723 50  0000 C CNN
F 2 "" H 2100 6550 50  0001 C CNN
F 3 "" H 2100 6550 50  0001 C CNN
	1    2100 6550
	1    0    0    -1  
$EndComp
$Comp
L power:GNDREF #PWR064
U 1 1
P 1500 6850
F 0 "#PWR064" H 1500 6600 50  0001 C CNN
F 1 "GNDREF" H 1505 6677 50  0000 C CNN
F 2 "" H 1500 6850 50  0001 C CNN
F 3 "" H 1500 6850 50  0001 C CNN
	1    1500 6850
	1    0    0    -1  
$EndComp
$Comp
L power:GND #PWR0100
U 1 1
P 2100 6850
F 0 "#PWR0100" H 2100 6600 50  0001 C CNN
F 1 "GND" H 2105 6677 50  0000 C CNN
F 2 "" H 2100 6850 50  0001 C CNN
F 3 "" H 2100 6850 50  0001 C CNN
	1    2100 6850
	1    0    0    -1  
$EndComp
Wire Wire Line
	1500 6600 1500 6550
Wire Wire Line
	1500 6800 1500 6850
Wire Wire Line
	2100 6800 2100 6850
Wire Wire Line
	2100 6600 2100 6550
$Comp
L Device:C_Small C38
U 1 1
P 3800 6700
F 0 "C38" H 3892 6746 50  0000 L CNN
F 1 "0.1uF" H 3892 6655 50  0000 L CNN
F 2 "Capacitor_SMD:C_0603_1608Metric" H 3800 6700 50  0001 C CNN
F 3 "~" H 3800 6700 50  0001 C CNN
F 4 "16V" H 3800 6700 50  0001 C CNN "Description"
F 5 "CC0603KRX7R7BB104" H 3800 6700 50  0001 C CNN "PN"
F 6 "311-1088-2-ND " H 3800 6700 50  0001 C CNN "Digikey PN"
F 7 "16V" H 3800 6700 50  0001 C CNN "Part Description"
	1    3800 6700
	1    0    0    -1  
$EndComp
$Comp
L power:+5V #PWR0101
U 1 1
P 3800 6550
F 0 "#PWR0101" H 3800 6400 50  0001 C CNN
F 1 "+5V" H 3815 6723 50  0000 C CNN
F 2 "" H 3800 6550 50  0001 C CNN
F 3 "" H 3800 6550 50  0001 C CNN
	1    3800 6550
	1    0    0    -1  
$EndComp
Wire Wire Line
	3800 6550 3800 6600
$Comp
L power:GND #PWR0102
U 1 1
P 3800 6850
F 0 "#PWR0102" H 3800 6600 50  0001 C CNN
F 1 "GND" H 3950 6800 50  0000 C CNN
F 2 "" H 3800 6850 50  0001 C CNN
F 3 "" H 3800 6850 50  0001 C CNN
	1    3800 6850
	1    0    0    -1  
$EndComp
Wire Wire Line
	3800 6850 3800 6800
$Comp
L Switch:SW_NKK_GW12LJPCF SW1
U 1 1
P 7500 5400
F 0 "SW1" H 7500 5885 50  0000 C CNN
F 1 "GW12LJPCF" H 7500 5794 50  0000 C CNN
F 2 "Button_Switch_THT:SW_NKK_GW12LJP" H 7500 5850 50  0001 C CNN
F 3 "http://www.nkkswitches.com/pdf/gwillum.pdf" H 7500 5600 50  0001 C CNN
F 4 "SWITCH ROCKER SPDT 0.4VA 28V" H 7500 5400 50  0001 C CNN "Description"
F 5 "360-2112-ND" H 7500 5400 50  0001 C CNN "Digikey PN"
F 6 "GW12LJPCF" H 7500 5400 50  0001 C CNN "PN"
F 7 "SWITCH ROCKER SPDT 0.4VA 28V" H 7500 5400 50  0001 C CNN "Part Description"
	1    7500 5400
	-1   0    0    -1  
$EndComp
Wire Wire Line
	7700 5200 8200 5200
$Comp
L power:GND #PWR0106
U 1 1
P 7100 5600
F 0 "#PWR0106" H 7100 5350 50  0001 C CNN
F 1 "GND" H 7105 5427 50  0000 C CNN
F 2 "" H 7100 5600 50  0001 C CNN
F 3 "" H 7100 5600 50  0001 C CNN
	1    7100 5600
	-1   0    0    -1  
$EndComp
Wire Wire Line
	7100 5600 7100 5300
Wire Wire Line
	7100 5300 7300 5300
Wire Wire Line
	8150 5700 8150 5500
Wire Wire Line
	8150 5500 8200 5500
Wire Wire Line
	6900 5450 6900 5500
Wire Wire Line
	6900 5500 7300 5500
Text GLabel 7750 5400 2    49   Input ~ 0
SW_RED
Text GLabel 7750 5600 2    49   Input ~ 0
SW_GRN
Wire Wire Line
	7750 5600 7700 5600
Wire Wire Line
	7750 5400 7700 5400
$Comp
L power:+3.3V #PWR0107
U 1 1
P 6900 5450
F 0 "#PWR0107" H 6900 5300 50  0001 C CNN
F 1 "+3.3V" H 6915 5623 50  0000 C CNN
F 2 "" H 6900 5450 50  0001 C CNN
F 3 "" H 6900 5450 50  0001 C CNN
	1    6900 5450
	1    0    0    -1  
$EndComp
$Comp
L Connector:TestPoint_Alt TP9
U 1 1
P 8650 4150
F 0 "TP9" H 8708 4222 50  0000 L CNN
F 1 "TestPoint_Alt" H 8708 4177 50  0001 L CNN
F 2 "TestPoint:TestPoint_Keystone_5000-5004_Miniature" H 8850 4150 50  0001 C CNN
F 3 "~" H 8850 4150 50  0001 C CNN
	1    8650 4150
	1    0    0    -1  
$EndComp
$Comp
L power:GND #PWR055
U 1 1
P 8650 4250
F 0 "#PWR055" H 8650 4000 50  0001 C CNN
F 1 "GND" H 8655 4077 50  0000 C CNN
F 2 "" H 8650 4250 50  0001 C CNN
F 3 "" H 8650 4250 50  0001 C CNN
	1    8650 4250
	-1   0    0    -1  
$EndComp
Wire Wire Line
	8650 4250 8650 4150
Text Notes 850  2200 0    49   ~ 0
5V->9V_ISO DC-DC convert stepped back down to 5V_ISO, \nin order to allow a wider range of input voltage while \nkeeping the 5V supply for HV507 tightly regulated.
$EndSCHEMATC
